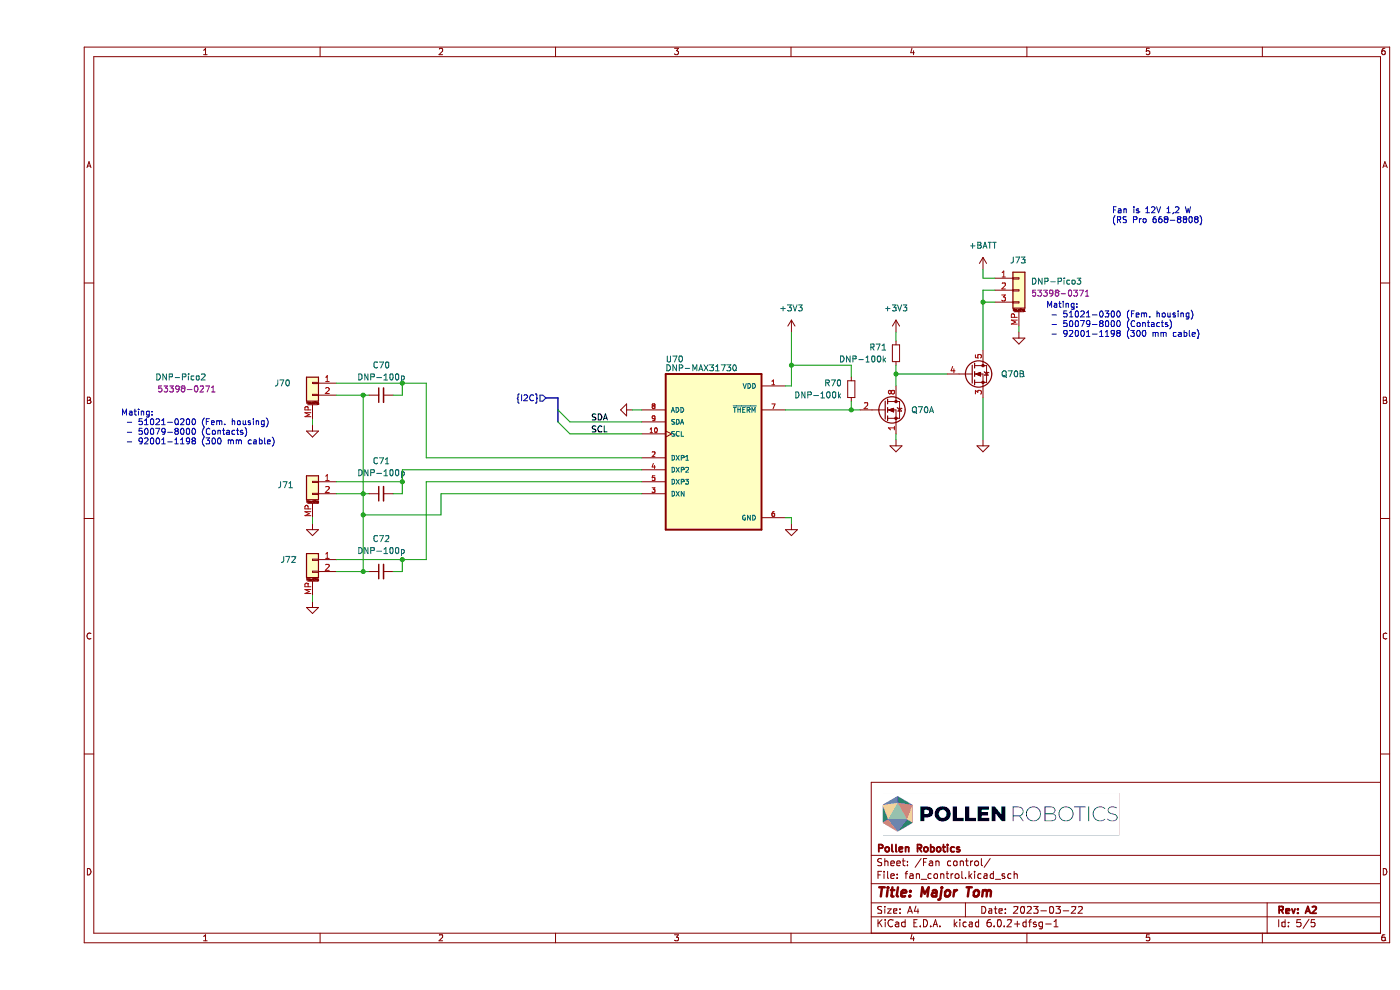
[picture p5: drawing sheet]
(kicad_sch (version 20211123) (generator eeschema)

 (paper "A4")

 (title_block
  (title "Major Tom")
  (date "2023-03-22")
  (rev "A2")
  (company "Pollen Robotics"))

 (lib_symbols
  (symbol "Connector_Generic_MountingPin:Conn_01x02_MountingPin" (pin_names (offset 1.016) hide) (in_bom yes) (on_board yes)
   (property "Reference" "J" (id 0) (at 0 2.54 0) (effects (font (size 1.27 1.27))))
   (property "Value" "Conn_01x02_MountingPin" (id 1) (at 1.27 -5.08 0) (effects (font (size 1.27 1.27)) (justify left)))
   (property "Footprint" "" (id 2) (at 0 0 0) (effects (font (size 1.27 1.27)) hide))
   (property "Datasheet" "~" (id 3) (at 0 0 0) (effects (font (size 1.27 1.27)) hide))
   (symbol "Conn_01x02_MountingPin_1_1"
    (rectangle (start -1.27 -2.413) (end 0 -2.667) (stroke (width 0.1524) (type default) (color 0 0 0 0)) (fill (type none)))
    (rectangle (start -1.27 0.127) (end 0 -0.127) (stroke (width 0.1524) (type default) (color 0 0 0 0)) (fill (type none)))
    (rectangle (start -1.27 1.27) (end 1.27 -3.81) (stroke (width 0.254) (type default) (color 0 0 0 0)) (fill (type background)))
    (polyline (pts (xy -1.016 -4.572) (xy 1.016 -4.572)) (stroke (width 0.1524) (type default) (color 0 0 0 0)) (fill (type none)))
    (text "Mounting" (at 0 -4.191 0) (effects (font (size 0.381 0.381))))
    (pin passive line (at -5.08 0 0) (length 3.81) (name "Pin_1" (effects (font (size 1.27 1.27)))) (number "1" (effects (font (size 1.27 1.27)))))
    (pin passive line (at -5.08 -2.54 0) (length 3.81) (name "Pin_2" (effects (font (size 1.27 1.27)))) (number "2" (effects (font (size 1.27 1.27)))))
    (pin passive line (at 0 -7.62 90) (length 3.048) (name "MountPin" (effects (font (size 1.27 1.27)))) (number "MP" (effects (font (size 1.27 1.27)))))))
  (symbol "Connector_Generic_MountingPin:Conn_01x03_MountingPin" (pin_names (offset 1.016) hide) (in_bom yes) (on_board yes)
   (property "Reference" "J" (id 0) (at 0 5.08 0) (effects (font (size 1.27 1.27))))
   (property "Value" "Conn_01x03_MountingPin" (id 1) (at 1.27 -5.08 0) (effects (font (size 1.27 1.27)) (justify left)))
   (property "Footprint" "" (id 2) (at 0 0 0) (effects (font (size 1.27 1.27)) hide))
   (property "Datasheet" "~" (id 3) (at 0 0 0) (effects (font (size 1.27 1.27)) hide))
   (symbol "Conn_01x03_MountingPin_1_1"
    (rectangle (start -1.27 -2.413) (end 0 -2.667) (stroke (width 0.1524) (type default) (color 0 0 0 0)) (fill (type none)))
    (rectangle (start -1.27 0.127) (end 0 -0.127) (stroke (width 0.1524) (type default) (color 0 0 0 0)) (fill (type none)))
    (rectangle (start -1.27 2.667) (end 0 2.413) (stroke (width 0.1524) (type default) (color 0 0 0 0)) (fill (type none)))
    (rectangle (start -1.27 3.81) (end 1.27 -3.81) (stroke (width 0.254) (type default) (color 0 0 0 0)) (fill (type background)))
    (polyline (pts (xy -1.016 -4.572) (xy 1.016 -4.572)) (stroke (width 0.1524) (type default) (color 0 0 0 0)) (fill (type none)))
    (text "Mounting" (at 0 -4.191 0) (effects (font (size 0.381 0.381))))
    (pin passive line (at -5.08 2.54 0) (length 3.81) (name "Pin_1" (effects (font (size 1.27 1.27)))) (number "1" (effects (font (size 1.27 1.27)))))
    (pin passive line (at -5.08 0 0) (length 3.81) (name "Pin_2" (effects (font (size 1.27 1.27)))) (number "2" (effects (font (size 1.27 1.27)))))
    (pin passive line (at -5.08 -2.54 0) (length 3.81) (name "Pin_3" (effects (font (size 1.27 1.27)))) (number "3" (effects (font (size 1.27 1.27)))))
    (pin passive line (at 0 -7.62 90) (length 3.048) (name "MountPin" (effects (font (size 1.27 1.27)))) (number "MP" (effects (font (size 1.27 1.27)))))))
  (symbol "Device:C_Small" (pin_numbers hide) (pin_names (offset 0.254) hide) (in_bom yes) (on_board yes)
   (property "Reference" "C" (id 0) (at 0.254 1.778 0) (effects (font (size 1.27 1.27)) (justify left)))
   (property "Value" "C_Small" (id 1) (at 0.254 -2.032 0) (effects (font (size 1.27 1.27)) (justify left)))
   (property "Footprint" "" (id 2) (at 0 0 0) (effects (font (size 1.27 1.27)) hide))
   (property "Datasheet" "~" (id 3) (at 0 0 0) (effects (font (size 1.27 1.27)) hide))
   (symbol "C_Small_0_1"
    (polyline (pts (xy -1.524 -0.508) (xy 1.524 -0.508)) (stroke (width 0.3302) (type default) (color 0 0 0 0)) (fill (type none)))
    (polyline (pts (xy -1.524 0.508) (xy 1.524 0.508)) (stroke (width 0.3048) (type default) (color 0 0 0 0)) (fill (type none))))
   (symbol "C_Small_1_1"
    (pin passive line (at 0 2.54 270) (length 2.032) (name "~" (effects (font (size 1.27 1.27)))) (number "1" (effects (font (size 1.27 1.27)))))
    (pin passive line (at 0 -2.54 90) (length 2.032) (name "~" (effects (font (size 1.27 1.27)))) (number "2" (effects (font (size 1.27 1.27)))))))
  (symbol "Device:R_Small" (pin_numbers hide) (pin_names (offset 0.254) hide) (in_bom yes) (on_board yes)
   (property "Reference" "R" (id 0) (at 0.762 0.508 0) (effects (font (size 1.27 1.27)) (justify left)))
   (property "Value" "R_Small" (id 1) (at 0.762 -1.016 0) (effects (font (size 1.27 1.27)) (justify left)))
   (property "Footprint" "" (id 2) (at 0 0 0) (effects (font (size 1.27 1.27)) hide))
   (property "Datasheet" "~" (id 3) (at 0 0 0) (effects (font (size 1.27 1.27)) hide))
   (symbol "R_Small_0_1"
    (rectangle (start -0.762 1.778) (end 0.762 -1.778) (stroke (width 0.2032) (type default) (color 0 0 0 0)) (fill (type none))))
   (symbol "R_Small_1_1"
    (pin passive line (at 0 2.54 270) (length 0.762) (name "~" (effects (font (size 1.27 1.27)))) (number "1" (effects (font (size 1.27 1.27)))))
    (pin passive line (at 0 -2.54 90) (length 0.762) (name "~" (effects (font (size 1.27 1.27)))) (number "2" (effects (font (size 1.27 1.27)))))))
  (symbol "Library_Pollen:AUIRF7341Q" (pin_names hide) (in_bom yes) (on_board yes)
   (property "Reference" "Q" (id 0) (at 5.08 1.905 0) (effects (font (size 1.27 1.27)) (justify left)))
   (property "Value" "AUIRF7341Q" (id 1) (at 5.08 0 0) (effects (font (size 1.27 1.27)) (justify left)))
   (property "Footprint" "Package_SO:SOIC-8_3.9x4.9mm_P1.27mm" (id 2) (at 5.08 -1.905 0) (effects (font (size 1.27 1.27) italic) (justify left) hide))
   (property "Datasheet" "https://4donline.ihs.com/images/VipMasterIC/IC/INFN/INFN-S-A0002297167/INFN-S-A0002297167-1.pdf?hkey=6D3A4C79FDBF58556ACFDE234799DDF0" (id 3) (at 0 0 0) (effects (font (size 1.27 1.27)) (justify left) hide))
   (symbol "AUIRF7341Q_0_1"
    (polyline (pts (xy 0.254 0) (xy -2.54 0)) (stroke (width 0) (type default) (color 0 0 0 0)) (fill (type none)))
    (polyline (pts (xy 0.254 1.905) (xy 0.254 -1.905)) (stroke (width 0.254) (type default) (color 0 0 0 0)) (fill (type none)))
    (polyline (pts (xy 0.762 -1.27) (xy 0.762 -2.286)) (stroke (width 0.254) (type default) (color 0 0 0 0)) (fill (type none)))
    (polyline (pts (xy 0.762 0.508) (xy 0.762 -0.508)) (stroke (width 0.254) (type default) (color 0 0 0 0)) (fill (type none)))
    (polyline (pts (xy 0.762 2.286) (xy 0.762 1.27)) (stroke (width 0.254) (type default) (color 0 0 0 0)) (fill (type none)))
    (polyline (pts (xy 2.54 2.54) (xy 2.54 1.778)) (stroke (width 0) (type default) (color 0 0 0 0)) (fill (type none)))
    (polyline (pts (xy 2.54 -2.54) (xy 2.54 0) (xy 0.762 0)) (stroke (width 0) (type default) (color 0 0 0 0)) (fill (type none)))
    (polyline (pts (xy 0.762 -1.778) (xy 3.302 -1.778) (xy 3.302 1.778) (xy 0.762 1.778)) (stroke (width 0) (type default) (color 0 0 0 0)) (fill (type none)))
    (polyline (pts (xy 1.016 0) (xy 2.032 0.381) (xy 2.032 -0.381) (xy 1.016 0)) (stroke (width 0) (type default) (color 0 0 0 0)) (fill (type outline)))
    (polyline (pts (xy 2.794 0.508) (xy 2.921 0.381) (xy 3.683 0.381) (xy 3.81 0.254)) (stroke (width 0) (type default) (color 0 0 0 0)) (fill (type none)))
    (polyline (pts (xy 3.302 0.381) (xy 2.921 -0.254) (xy 3.683 -0.254) (xy 3.302 0.381)) (stroke (width 0) (type default) (color 0 0 0 0)) (fill (type none)))
    (circle (center 1.651 0) (radius 2.794) (stroke (width 0.254) (type default) (color 0 0 0 0)) (fill (type none)))
    (circle (center 2.54 -1.778) (radius 0.254) (stroke (width 0) (type default) (color 0 0 0 0)) (fill (type outline)))
    (circle (center 2.54 1.778) (radius 0.254) (stroke (width 0) (type default) (color 0 0 0 0)) (fill (type outline))))
   (symbol "AUIRF7341Q_1_1"
    (pin passive line (at 2.54 -5.08 90) (length 2.54) (name "S1" (effects (font (size 1.27 1.27)))) (number "1" (effects (font (size 1.27 1.27)))))
    (pin passive line (at -5.08 0 0) (length 2.54) (name "G1" (effects (font (size 1.27 1.27)))) (number "2" (effects (font (size 1.27 1.27)))))
    (pin passive line (at 2.54 5.08 270) (length 2.54) hide (name "D1" (effects (font (size 1.27 1.27)))) (number "7" (effects (font (size 1.27 1.27)))))
    (pin passive line (at 2.54 5.08 270) (length 2.54) (name "D1" (effects (font (size 1.27 1.27)))) (number "8" (effects (font (size 1.27 1.27))))))
   (symbol "AUIRF7341Q_2_1"
    (pin passive line (at 2.54 -5.08 90) (length 2.54) (name "S2" (effects (font (size 1.27 1.27)))) (number "3" (effects (font (size 1.27 1.27)))))
    (pin passive line (at -5.08 0 0) (length 2.54) (name "G2" (effects (font (size 1.27 1.27)))) (number "4" (effects (font (size 1.27 1.27)))))
    (pin passive line (at 2.54 5.08 270) (length 2.54) (name "D2" (effects (font (size 1.27 1.27)))) (number "5" (effects (font (size 1.27 1.27)))))
    (pin passive line (at 2.54 5.08 270) (length 2.54) hide (name "D2" (effects (font (size 1.27 1.27)))) (number "6" (effects (font (size 1.27 1.27)))))))
  (symbol "Library_Pollen:MAX31730AUB+T" (pin_names (offset 1.016)) (in_bom yes) (on_board yes)
   (property "Reference" "U" (id 0) (at 5.08 10.16 0) (effects (font (size 1.27 1.27)) (justify left bottom)))
   (property "Value" "MAX31730AUB+T" (id 1) (at 5.08 7.62 0) (effects (font (size 1.27 1.27)) (justify left bottom)))
   (property "Footprint" "SOP50P490X110-10N" (id 2) (at 15.24 -7.62 0) (effects (font (size 1.27 1.27)) (justify left bottom) hide))
   (property "Datasheet" "" (id 3) (at 15.24 -7.62 0) (effects (font (size 1.27 1.27)) (justify left bottom) hide))
   (property "DESCRIPTION" "IC REMOTE TEMP SENSOR USSOP" (id 4) (at 15.24 -7.62 0) (effects (font (size 1.27 1.27)) (justify left bottom) hide))
   (property "MF" "Maxim Integrated" (id 5) (at 15.24 -7.62 0) (effects (font (size 1.27 1.27)) (justify left bottom) hide))
   (property "AVAILABILITY" "Unavailable" (id 6) (at 15.24 -7.62 0) (effects (font (size 1.27 1.27)) (justify left bottom) hide))
   (property "PACKAGE" "uMAX-10 Maxim" (id 7) (at 15.24 -7.62 0) (effects (font (size 1.27 1.27)) (justify left bottom) hide))
   (property "MP" "MAX31730AUB+T" (id 8) (at 15.24 -7.62 0) (effects (font (size 1.27 1.27)) (justify left bottom) hide))
   (property "PRICE" "None" (id 9) (at 15.24 -7.62 0) (effects (font (size 1.27 1.27)) (justify left bottom) hide))
   (property "ki_locked" "" (id 10) (at 0 0 0) (effects (font (size 1.27 1.27))))
   (symbol "MAX31730AUB+T_0_0"
    (rectangle (start 5.08 -25.4) (end 25.4 7.62) (stroke (width 0.4064) (type default) (color 0 0 0 0)) (fill (type background)))
    (pin power_in line (at 30.48 5.08 180) (length 5.08) (name "VDD" (effects (font (size 1.016 1.016)))) (number "1" (effects (font (size 1.016 1.016)))))
    (pin input clock (at 0 -5.08 0) (length 5.08) (name "SCL" (effects (font (size 1.016 1.016)))) (number "10" (effects (font (size 1.016 1.016)))))
    (pin input line (at 0 -10.16 0) (length 5.08) (name "DXP1" (effects (font (size 1.016 1.016)))) (number "2" (effects (font (size 1.016 1.016)))))
    (pin input line (at 0 -17.78 0) (length 5.08) (name "DXN" (effects (font (size 1.016 1.016)))) (number "3" (effects (font (size 1.016 1.016)))))
    (pin input line (at 0 -12.7 0) (length 5.08) (name "DXP2" (effects (font (size 1.016 1.016)))) (number "4" (effects (font (size 1.016 1.016)))))
    (pin input line (at 0 -15.24 0) (length 5.08) (name "DXP3" (effects (font (size 1.016 1.016)))) (number "5" (effects (font (size 1.016 1.016)))))
    (pin power_in line (at 30.48 -22.86 180) (length 5.08) (name "GND" (effects (font (size 1.016 1.016)))) (number "6" (effects (font (size 1.016 1.016)))))
    (pin output line (at 30.48 0 180) (length 5.08) (name "~{THERM}" (effects (font (size 1.016 1.016)))) (number "7" (effects (font (size 1.016 1.016)))))
    (pin input line (at 0 0 0) (length 5.08) (name "ADD" (effects (font (size 1.016 1.016)))) (number "8" (effects (font (size 1.016 1.016)))))
    (pin bidirectional line (at 0 -2.54 0) (length 5.08) (name "SDA" (effects (font (size 1.016 1.016)))) (number "9" (effects (font (size 1.016 1.016)))))))
  (symbol "power:+3V3" (power) (pin_names (offset 0)) (in_bom yes) (on_board yes)
   (property "Reference" "#PWR" (id 0) (at 0 -3.81 0) (effects (font (size 1.27 1.27)) hide))
   (property "Value" "+3V3" (id 1) (at 0 3.556 0) (effects (font (size 1.27 1.27))))
   (property "Footprint" "" (id 2) (at 0 0 0) (effects (font (size 1.27 1.27)) hide))
   (property "Datasheet" "" (id 3) (at 0 0 0) (effects (font (size 1.27 1.27)) hide))
   (symbol "+3V3_0_1"
    (polyline (pts (xy -0.762 1.27) (xy 0 2.54)) (stroke (width 0) (type default) (color 0 0 0 0)) (fill (type none)))
    (polyline (pts (xy 0 0) (xy 0 2.54)) (stroke (width 0) (type default) (color 0 0 0 0)) (fill (type none)))
    (polyline (pts (xy 0 2.54) (xy 0.762 1.27)) (stroke (width 0) (type default) (color 0 0 0 0)) (fill (type none))))
   (symbol "+3V3_1_1"
    (pin power_in line (at 0 0 90) (length 0) hide (name "+3V3" (effects (font (size 1.27 1.27)))) (number "1" (effects (font (size 1.27 1.27)))))))
  (symbol "power:+BATT" (power) (pin_names (offset 0)) (in_bom yes) (on_board yes)
   (property "Reference" "#PWR" (id 0) (at 0 -3.81 0) (effects (font (size 1.27 1.27)) hide))
   (property "Value" "+BATT" (id 1) (at 0 3.556 0) (effects (font (size 1.27 1.27))))
   (property "Footprint" "" (id 2) (at 0 0 0) (effects (font (size 1.27 1.27)) hide))
   (property "Datasheet" "" (id 3) (at 0 0 0) (effects (font (size 1.27 1.27)) hide))
   (symbol "+BATT_0_1"
    (polyline (pts (xy -0.762 1.27) (xy 0 2.54)) (stroke (width 0) (type default) (color 0 0 0 0)) (fill (type none)))
    (polyline (pts (xy 0 0) (xy 0 2.54)) (stroke (width 0) (type default) (color 0 0 0 0)) (fill (type none)))
    (polyline (pts (xy 0 2.54) (xy 0.762 1.27)) (stroke (width 0) (type default) (color 0 0 0 0)) (fill (type none))))
   (symbol "+BATT_1_1"
    (pin power_in line (at 0 0 90) (length 0) hide (name "+BATT" (effects (font (size 1.27 1.27)))) (number "1" (effects (font (size 1.27 1.27)))))))
  (symbol "power:GND" (power) (pin_names (offset 0)) (in_bom yes) (on_board yes)
   (property "Reference" "#PWR" (id 0) (at 0 -6.35 0) (effects (font (size 1.27 1.27)) hide))
   (property "Value" "GND" (id 1) (at 0 -3.81 0) (effects (font (size 1.27 1.27))))
   (property "Footprint" "" (id 2) (at 0 0 0) (effects (font (size 1.27 1.27)) hide))
   (property "Datasheet" "" (id 3) (at 0 0 0) (effects (font (size 1.27 1.27)) hide))
   (symbol "GND_0_1"
    (polyline (pts (xy 0 0) (xy 0 -1.27) (xy 1.27 -1.27) (xy 0 -2.54) (xy -1.27 -1.27) (xy 0 -1.27)) (stroke (width 0) (type default) (color 0 0 0 0)) (fill (type none))))
   (symbol "GND_1_1"
    (pin power_in line (at 0 0 270) (length 0) hide (name "GND" (effects (font (size 1.27 1.27)))) (number "1" (effects (font (size 1.27 1.27))))))))

 (junction (at 200.66 64.135) (diameter 0) (color 0 0 0 0))
 (junction (at 69.215 104.775) (diameter 0) (color 0 0 0 0))
 (junction (at 69.215 121.285) (diameter 0) (color 0 0 0 0))
 (junction (at 77.47 118.745) (diameter 0) (color 0 0 0 0))
 (junction (at 77.47 102.235) (diameter 0) (color 0 0 0 0))
 (junction (at 160.02 77.47) (diameter 0) (color 0 0 0 0))
 (junction (at 69.215 109.22) (diameter 0) (color 0 0 0 0))
 (junction (at 77.47 81.28) (diameter 0) (color 0 0 0 0))
 (junction (at 69.215 83.82) (diameter 0) (color 0 0 0 0))
 (junction (at 172.72 86.995) (diameter 0) (color 0 0 0 0))
 (junction (at 182.245 79.375) (diameter 0) (color 0 0 0 0))

 (bus_entry (at 110.49 86.995) (size 2.54 2.54) (stroke (width 0) (type default) (color 0 0 0 0)))
 (bus_entry (at 110.49 89.535) (size 2.54 2.54) (stroke (width 0) (type default) (color 0 0 0 0)))

 (bus (pts (xy 107.95 84.455) (xy 110.49 84.455)) (stroke (width 0) (type default) (color 0 0 0 0)))

 (wire (pts (xy 82.55 102.235) (xy 128.27 102.235)) (stroke (width 0) (type default) (color 0 0 0 0)))
 (wire (pts (xy 172.72 86.995) (xy 174.625 86.995)) (stroke (width 0) (type default) (color 0 0 0 0)))
 (wire (pts (xy 77.47 83.82) (xy 77.47 81.28)) (stroke (width 0) (type default) (color 0 0 0 0)))
 (wire (pts (xy 77.47 121.285) (xy 77.47 118.745)) (stroke (width 0) (type default) (color 0 0 0 0)))
 (wire (pts (xy 77.47 118.745) (xy 82.55 118.745)) (stroke (width 0) (type default) (color 0 0 0 0)))
 (wire (pts (xy 82.55 118.745) (xy 82.55 102.235)) (stroke (width 0) (type default) (color 0 0 0 0)))
 (wire (pts (xy 158.75 81.915) (xy 160.02 81.915)) (stroke (width 0) (type default) (color 0 0 0 0)))
 (wire (pts (xy 182.245 79.375) (xy 193.04 79.375)) (stroke (width 0) (type default) (color 0 0 0 0)))
 (wire (pts (xy 200.66 84.455) (xy 200.66 93.345)) (stroke (width 0) (type default) (color 0 0 0 0)))
 (wire (pts (xy 82.55 97.155) (xy 128.27 97.155)) (stroke (width 0) (type default) (color 0 0 0 0)))
 (wire (pts (xy 69.215 104.775) (xy 69.215 109.22)) (stroke (width 0) (type default) (color 0 0 0 0)))
 (wire (pts (xy 85.725 104.775) (xy 128.27 104.775)) (stroke (width 0) (type default) (color 0 0 0 0)))
 (bus (pts (xy 110.49 86.995) (xy 110.49 89.535)) (stroke (width 0) (type default) (color 0 0 0 0)))

 (wire (pts (xy 182.245 70.485) (xy 182.245 72.39)) (stroke (width 0) (type default) (color 0 0 0 0)))
 (wire (pts (xy 75.565 121.285) (xy 77.47 121.285)) (stroke (width 0) (type default) (color 0 0 0 0)))
 (wire (pts (xy 77.47 102.235) (xy 77.47 99.695)) (stroke (width 0) (type default) (color 0 0 0 0)))
 (wire (pts (xy 69.215 109.22) (xy 85.725 109.22)) (stroke (width 0) (type default) (color 0 0 0 0)))
 (wire (pts (xy 69.215 109.22) (xy 69.215 121.285)) (stroke (width 0) (type default) (color 0 0 0 0)))
 (wire (pts (xy 113.03 89.535) (xy 128.27 89.535)) (stroke (width 0) (type default) (color 0 0 0 0)))
 (wire (pts (xy 200.66 59.055) (xy 200.66 57.15)) (stroke (width 0) (type default) (color 0 0 0 0)))
 (wire (pts (xy 200.66 64.135) (xy 203.2 64.135)) (stroke (width 0) (type default) (color 0 0 0 0)))
 (wire (pts (xy 160.02 109.855) (xy 160.02 111.125)) (stroke (width 0) (type default) (color 0 0 0 0)))
 (wire (pts (xy 182.245 79.375) (xy 182.245 81.915)) (stroke (width 0) (type default) (color 0 0 0 0)))
 (wire (pts (xy 82.55 97.155) (xy 82.55 81.28)) (stroke (width 0) (type default) (color 0 0 0 0)))
 (wire (pts (xy 58.42 126.365) (xy 58.42 127.635)) (stroke (width 0) (type default) (color 0 0 0 0)))
 (wire (pts (xy 69.215 83.82) (xy 69.215 104.775)) (stroke (width 0) (type default) (color 0 0 0 0)))
 (wire (pts (xy 200.66 61.595) (xy 200.66 64.135)) (stroke (width 0) (type default) (color 0 0 0 0)))
 (wire (pts (xy 172.72 77.47) (xy 172.72 80.01)) (stroke (width 0) (type default) (color 0 0 0 0)))
 (wire (pts (xy 203.2 59.055) (xy 200.66 59.055)) (stroke (width 0) (type default) (color 0 0 0 0)))
 (wire (pts (xy 69.215 83.82) (xy 70.485 83.82)) (stroke (width 0) (type default) (color 0 0 0 0)))
 (wire (pts (xy 172.72 85.09) (xy 172.72 86.995)) (stroke (width 0) (type default) (color 0 0 0 0)))
 (wire (pts (xy 82.55 81.28) (xy 77.47 81.28)) (stroke (width 0) (type default) (color 0 0 0 0)))
 (wire (pts (xy 158.75 86.995) (xy 172.72 86.995)) (stroke (width 0) (type default) (color 0 0 0 0)))
 (wire (pts (xy 63.5 118.745) (xy 77.47 118.745)) (stroke (width 0) (type default) (color 0 0 0 0)))
 (wire (pts (xy 63.5 83.82) (xy 69.215 83.82)) (stroke (width 0) (type default) (color 0 0 0 0)))
 (wire (pts (xy 63.5 81.28) (xy 77.47 81.28)) (stroke (width 0) (type default) (color 0 0 0 0)))
 (wire (pts (xy 160.02 70.485) (xy 160.02 77.47)) (stroke (width 0) (type default) (color 0 0 0 0)))
 (wire (pts (xy 77.47 104.775) (xy 77.47 102.235)) (stroke (width 0) (type default) (color 0 0 0 0)))
 (wire (pts (xy 75.565 104.775) (xy 77.47 104.775)) (stroke (width 0) (type default) (color 0 0 0 0)))
 (wire (pts (xy 85.725 104.775) (xy 85.725 109.22)) (stroke (width 0) (type default) (color 0 0 0 0)))
 (wire (pts (xy 69.215 121.285) (xy 70.485 121.285)) (stroke (width 0) (type default) (color 0 0 0 0)))
 (wire (pts (xy 208.28 69.215) (xy 208.28 70.485)) (stroke (width 0) (type default) (color 0 0 0 0)))
 (wire (pts (xy 77.47 99.695) (xy 128.27 99.695)) (stroke (width 0) (type default) (color 0 0 0 0)))
 (wire (pts (xy 182.245 77.47) (xy 182.245 79.375)) (stroke (width 0) (type default) (color 0 0 0 0)))
 (wire (pts (xy 69.215 104.775) (xy 70.485 104.775)) (stroke (width 0) (type default) (color 0 0 0 0)))
 (wire (pts (xy 160.02 77.47) (xy 160.02 81.915)) (stroke (width 0) (type default) (color 0 0 0 0)))
 (wire (pts (xy 75.565 83.82) (xy 77.47 83.82)) (stroke (width 0) (type default) (color 0 0 0 0)))
 (wire (pts (xy 58.42 88.9) (xy 58.42 90.17)) (stroke (width 0) (type default) (color 0 0 0 0)))
 (wire (pts (xy 63.5 121.285) (xy 69.215 121.285)) (stroke (width 0) (type default) (color 0 0 0 0)))
 (bus (pts (xy 110.49 84.455) (xy 110.49 86.995)) (stroke (width 0) (type default) (color 0 0 0 0)))

 (wire (pts (xy 63.5 102.235) (xy 77.47 102.235)) (stroke (width 0) (type default) (color 0 0 0 0)))
 (wire (pts (xy 158.75 109.855) (xy 160.02 109.855)) (stroke (width 0) (type default) (color 0 0 0 0)))
 (wire (pts (xy 182.245 92.075) (xy 182.245 93.345)) (stroke (width 0) (type default) (color 0 0 0 0)))
 (wire (pts (xy 58.42 109.855) (xy 58.42 111.125)) (stroke (width 0) (type default) (color 0 0 0 0)))
 (wire (pts (xy 63.5 104.775) (xy 69.215 104.775)) (stroke (width 0) (type default) (color 0 0 0 0)))
 (wire (pts (xy 172.72 77.47) (xy 160.02 77.47)) (stroke (width 0) (type default) (color 0 0 0 0)))
 (wire (pts (xy 126.365 86.995) (xy 128.27 86.995)) (stroke (width 0) (type default) (color 0 0 0 0)))
 (wire (pts (xy 203.2 61.595) (xy 200.66 61.595)) (stroke (width 0) (type default) (color 0 0 0 0)))
 (wire (pts (xy 113.03 92.075) (xy 128.27 92.075)) (stroke (width 0) (type default) (color 0 0 0 0)))
 (wire (pts (xy 200.66 64.135) (xy 200.66 74.295)) (stroke (width 0) (type default) (color 0 0 0 0)))

 (image (at 204.47 172.72) (scale 0.295112)
  (data))

 (text "Mating:\n - 51021-0300 (Fem. housing)\n - 50079-8000 (Contacts)\n - 92001-1198 (300 mm cable)" (at 213.995 71.755 0) (effects (font (size 1.27 1.27)) (justify left bottom)))
 (text "Mating:\n - 51021-0200 (Fem. housing)\n - 50079-8000 (Contacts)\n - 92001-1198 (300 mm cable)" (at 17.78 94.615 0) (effects (font (size 1.27 1.27)) (justify left bottom)))
 (text "Fan is 12V 1,2 W\n(RS Pro 668-8808)" (at 227.965 47.625 0) (effects (font (size 1.27 1.27)) (justify left bottom)))

 (label "SDA" (at 117.475 89.535 0) (effects (font (size 1.27 1.27)) (justify left bottom)))
 (label "SCL" (at 117.475 92.075 0) (effects (font (size 1.27 1.27)) (justify left bottom)))

 (hierarchical_label "{I2C}" (shape input) (at 107.95 84.455 180) (effects (font (size 1.27 1.27)) (justify right)))

 (symbol (lib_id "power:+3V3") (at 160.02 70.485 0) (unit 1) (in_bom yes) (on_board yes) (fields_autoplaced)
  (property "Reference" "#PWR0179" (id 0) (at 160.02 74.295 0) (effects (font (size 1.27 1.27)) hide))
  (property "Value" "+3V3" (id 1) (at 160.02 65.405 0))
  (property "Footprint" "" (id 2) (at 160.02 70.485 0) (effects (font (size 1.27 1.27)) hide))
  (property "Datasheet" "" (id 3) (at 160.02 70.485 0) (effects (font (size 1.27 1.27)) hide)) (pin "1"))

 (symbol (lib_id "Library_Pollen:AUIRF7341Q") (at 179.705 86.995 0) (unit 1) (in_bom yes) (on_board yes) (fields_autoplaced)
  (property "Reference" "Q70" (id 0) (at 185.42 86.9949 0) (effects (font (size 1.27 1.27)) (justify left)))
  (property "Value" "DNP-AUIRF7341Q" (id 1) (at 185.42 88.2649 0) (effects (font (size 1.27 1.27)) (justify left) hide))
  (property "Footprint" "Package_SO:SOIC-8_3.9x4.9mm_P1.27mm" (id 2) (at 184.785 88.9 0) (effects (font (size 1.27 1.27) italic) (justify left) hide))
  (property "Datasheet" "" (id 3) (at 179.705 86.995 0) (effects (font (size 1.27 1.27)) (justify left) hide))
  (property "Length" "6.2" (id 4) (at 179.705 86.995 0) (effects (font (size 1.27 1.27)) hide))
  (property "Width" "5.0" (id 5) (at 179.705 86.995 0) (effects (font (size 1.27 1.27)) hide))
  (property "Description" "DNP-MOSFET Double" (id 6) (at 179.705 86.995 0) (effects (font (size 1.27 1.27)) hide))
  (property "Man." "Infineon" (id 7) (at 179.705 86.995 0) (effects (font (size 1.27 1.27)) hide))
  (property "Man. Ref." "AUIRF7341Q" (id 8) (at 179.705 86.995 0) (effects (font (size 1.27 1.27)) hide)) (pin "1") (pin "2") (pin "7") (pin "8"))

 (symbol (lib_id "Library_Pollen:AUIRF7341Q") (at 198.12 79.375 0) (unit 2) (in_bom yes) (on_board yes) (fields_autoplaced)
  (property "Reference" "Q70" (id 0) (at 204.47 79.3749 0) (effects (font (size 1.27 1.27)) (justify left)))
  (property "Value" "DNP-AUIRF7341Q" (id 1) (at 203.835 80.6449 0) (effects (font (size 1.27 1.27)) (justify left) hide))
  (property "Footprint" "Package_SO:SOIC-8_3.9x4.9mm_P1.27mm" (id 2) (at 203.2 81.28 0) (effects (font (size 1.27 1.27) italic) (justify left) hide))
  (property "Datasheet" "" (id 3) (at 198.12 79.375 0) (effects (font (size 1.27 1.27)) (justify left) hide))
  (property "Length" "6.2" (id 4) (at 198.12 79.375 0) (effects (font (size 1.27 1.27)) hide))
  (property "Width" "5.0" (id 5) (at 198.12 79.375 0) (effects (font (size 1.27 1.27)) hide))
  (property "Description" "MOSFET Double" (id 6) (at 198.12 79.375 0) (effects (font (size 1.27 1.27)) hide))
  (property "Man." "Infineon" (id 7) (at 198.12 79.375 0) (effects (font (size 1.27 1.27)) hide))
  (property "Man. Ref." "AUIRF7341Q" (id 8) (at 198.12 79.375 0) (effects (font (size 1.27 1.27)) hide)) (pin "3") (pin "4") (pin "5") (pin "6"))

 (symbol (lib_id "Connector_Generic_MountingPin:Conn_01x02_MountingPin") (at 58.42 102.235 0) (mirror y) (unit 1) (in_bom yes) (on_board yes)
  (property "Reference" "J71" (id 0) (at 52.705 102.87 0))
  (property "Value" "DNP-Pico2" (id 1) (at 58.42 97.79 0) (effects (font (size 1.27 1.27)) hide))
  (property "Footprint" "Connector_Molex:Molex_PicoBlade_53398-0271_1x02-1MP_P1.25mm_Vertical" (id 2) (at 58.42 102.235 0) (effects (font (size 1.27 1.27)) hide))
  (property "Datasheet" "~" (id 3) (at 58.42 102.235 0) (effects (font (size 1.27 1.27)) hide))
  (property "Description" "Temperature Connector" (id 4) (at 58.42 102.235 0) (effects (font (size 1.27 1.27)) hide))
  (property "Man." "Molex" (id 5) (at 58.42 102.235 0) (effects (font (size 1.27 1.27)) hide))
  (property "Man. Ref." "53398-0271" (id 6) (at 58.42 102.235 0) (effects (font (size 1.27 1.27)) hide)) (pin "1") (pin "2") (pin "MP"))

 (symbol (lib_id "Connector_Generic_MountingPin:Conn_01x02_MountingPin") (at 58.42 118.745 0) (mirror y) (unit 1) (in_bom yes) (on_board yes)
  (property "Reference" "J72" (id 0) (at 53.34 118.745 0))
  (property "Value" "DNP-Pico2" (id 1) (at 58.42 114.3 0) (effects (font (size 1.27 1.27)) hide))
  (property "Footprint" "Connector_Molex:Molex_PicoBlade_53398-0271_1x02-1MP_P1.25mm_Vertical" (id 2) (at 58.42 118.745 0) (effects (font (size 1.27 1.27)) hide))
  (property "Datasheet" "~" (id 3) (at 58.42 118.745 0) (effects (font (size 1.27 1.27)) hide))
  (property "Description" "Temperature Connector" (id 4) (at 58.42 118.745 0) (effects (font (size 1.27 1.27)) hide))
  (property "Man." "Molex" (id 5) (at 58.42 118.745 0) (effects (font (size 1.27 1.27)) hide))
  (property "Man. Ref." "53398-0271" (id 6) (at 58.42 118.745 0) (effects (font (size 1.27 1.27)) hide)) (pin "1") (pin "2") (pin "MP"))

 (symbol (lib_id "power:GND") (at 208.28 70.485 0) (unit 1) (in_bom yes) (on_board yes) (fields_autoplaced)
  (property "Reference" "#PWR0175" (id 0) (at 208.28 76.835 0) (effects (font (size 1.27 1.27)) hide))
  (property "Value" "GND" (id 1) (at 208.28 75.565 0) (effects (font (size 1.27 1.27)) hide))
  (property "Footprint" "" (id 2) (at 208.28 70.485 0) (effects (font (size 1.27 1.27)) hide))
  (property "Datasheet" "" (id 3) (at 208.28 70.485 0) (effects (font (size 1.27 1.27)) hide)) (pin "1"))

 (symbol (lib_id "power:GND") (at 160.02 111.125 0) (unit 1) (in_bom yes) (on_board yes) (fields_autoplaced)
  (property "Reference" "#PWR0174" (id 0) (at 160.02 117.475 0) (effects (font (size 1.27 1.27)) hide))
  (property "Value" "GND" (id 1) (at 160.02 116.205 0) (effects (font (size 1.27 1.27)) hide))
  (property "Footprint" "" (id 2) (at 160.02 111.125 0) (effects (font (size 1.27 1.27)) hide))
  (property "Datasheet" "" (id 3) (at 160.02 111.125 0) (effects (font (size 1.27 1.27)) hide)) (pin "1"))

 (symbol (lib_id "Device:C_Small") (at 73.025 83.82 90) (unit 1) (in_bom yes) (on_board yes) (fields_autoplaced)
  (property "Reference" "C70" (id 0) (at 73.0313 77.47 90))
  (property "Value" "DNP-100p" (id 1) (at 73.0313 80.01 90))
  (property "Footprint" "Capacitor_SMD:C_0603_1608Metric" (id 2) (at 73.025 83.82 0) (effects (font (size 1.27 1.27)) hide))
  (property "Datasheet" "~" (id 3) (at 73.025 83.82 0) (effects (font (size 1.27 1.27)) hide))
  (property "Length" "1.6" (id 4) (at 73.025 83.82 0) (effects (font (size 1.27 1.27)) hide))
  (property "Width" "0.9" (id 5) (at 73.025 83.82 0) (effects (font (size 1.27 1.27)) hide))
  (property "Description" "Capa 0603" (id 6) (at 73.025 83.82 0) (effects (font (size 1.27 1.27)) hide)) (pin "1") (pin "2"))

 (symbol (lib_id "power:+BATT") (at 200.66 57.15 0) (unit 1) (in_bom yes) (on_board yes) (fields_autoplaced)
  (property "Reference" "#PWR0176" (id 0) (at 200.66 60.96 0) (effects (font (size 1.27 1.27)) hide))
  (property "Value" "+BATT" (id 1) (at 200.66 52.07 0))
  (property "Footprint" "" (id 2) (at 200.66 57.15 0) (effects (font (size 1.27 1.27)) hide))
  (property "Datasheet" "" (id 3) (at 200.66 57.15 0) (effects (font (size 1.27 1.27)) hide)) (pin "1"))

 (symbol (lib_id "Library_Pollen:MAX31730AUB+T") (at 128.27 86.995 0) (unit 1) (in_bom yes) (on_board yes)
  (property "Reference" "U70" (id 0) (at 135.255 76.2 0))
  (property "Value" "DNP-MAX31730" (id 1) (at 140.97 78.105 0))
  (property "Footprint" "Lib_Pollen:SOP50P490X110-10N" (id 2) (at 143.51 94.615 0) (effects (font (size 1.27 1.27)) (justify left bottom) hide))
  (property "Datasheet" "" (id 3) (at 143.51 94.615 0) (effects (font (size 1.27 1.27)) (justify left bottom) hide))
  (property "Description" "DNP-Temperature + Fan Controller" (id 4) (at 143.51 94.615 0) (effects (font (size 1.27 1.27)) (justify left bottom) hide))
  (property "Man." "Maxim Integrated" (id 5) (at 143.51 94.615 0) (effects (font (size 1.27 1.27)) (justify left bottom) hide))
  (property "Length" "3.0" (id 6) (at 128.27 86.995 0) (effects (font (size 1.27 1.27)) hide))
  (property "Width" "3.0" (id 7) (at 128.27 86.995 0) (effects (font (size 1.27 1.27)) hide))
  (property "Man. Ref." "MAX31730AUB+" (id 8) (at 128.27 86.995 0) (effects (font (size 1.27 1.27)) hide)) (pin "1") (pin "10") (pin "2") (pin "3") (pin "4") (pin "5") (pin "6") (pin "7") (pin "8") (pin "9"))

 (symbol (lib_id "power:GND") (at 58.42 90.17 0) (mirror y) (unit 1) (in_bom yes) (on_board yes) (fields_autoplaced)
  (property "Reference" "#PWR0131" (id 0) (at 58.42 96.52 0) (effects (font (size 1.27 1.27)) hide))
  (property "Value" "GND" (id 1) (at 58.42 95.25 0) (effects (font (size 1.27 1.27)) hide))
  (property "Footprint" "" (id 2) (at 58.42 90.17 0) (effects (font (size 1.27 1.27)) hide))
  (property "Datasheet" "" (id 3) (at 58.42 90.17 0) (effects (font (size 1.27 1.27)) hide)) (pin "1"))

 (symbol (lib_id "power:GND") (at 200.66 93.345 0) (unit 1) (in_bom yes) (on_board yes) (fields_autoplaced)
  (property "Reference" "#PWR0177" (id 0) (at 200.66 99.695 0) (effects (font (size 1.27 1.27)) hide))
  (property "Value" "GND" (id 1) (at 200.66 98.425 0) (effects (font (size 1.27 1.27)) hide))
  (property "Footprint" "" (id 2) (at 200.66 93.345 0) (effects (font (size 1.27 1.27)) hide))
  (property "Datasheet" "" (id 3) (at 200.66 93.345 0) (effects (font (size 1.27 1.27)) hide)) (pin "1"))

 (symbol (lib_id "Device:C_Small") (at 73.025 121.285 90) (unit 1) (in_bom yes) (on_board yes) (fields_autoplaced)
  (property "Reference" "C72" (id 0) (at 73.0313 114.3 90))
  (property "Value" "DNP-100p" (id 1) (at 73.0313 116.84 90))
  (property "Footprint" "Capacitor_SMD:C_0603_1608Metric" (id 2) (at 73.025 121.285 0) (effects (font (size 1.27 1.27)) hide))
  (property "Datasheet" "~" (id 3) (at 73.025 121.285 0) (effects (font (size 1.27 1.27)) hide))
  (property "Length" "1.6" (id 4) (at 73.025 121.285 0) (effects (font (size 1.27 1.27)) hide))
  (property "Width" "0.9" (id 5) (at 73.025 121.285 0) (effects (font (size 1.27 1.27)) hide))
  (property "Description" "Capa 0603" (id 6) (at 73.025 121.285 0) (effects (font (size 1.27 1.27)) hide)) (pin "1") (pin "2"))

 (symbol (lib_id "power:GND") (at 58.42 127.635 0) (mirror y) (unit 1) (in_bom yes) (on_board yes) (fields_autoplaced)
  (property "Reference" "#PWR0130" (id 0) (at 58.42 133.985 0) (effects (font (size 1.27 1.27)) hide))
  (property "Value" "GND" (id 1) (at 58.42 132.715 0) (effects (font (size 1.27 1.27)) hide))
  (property "Footprint" "" (id 2) (at 58.42 127.635 0) (effects (font (size 1.27 1.27)) hide))
  (property "Datasheet" "" (id 3) (at 58.42 127.635 0) (effects (font (size 1.27 1.27)) hide)) (pin "1"))

 (symbol (lib_id "Device:R_Small") (at 172.72 82.55 0) (mirror x) (unit 1) (in_bom yes) (on_board yes)
  (property "Reference" "R70" (id 0) (at 170.815 81.2799 0) (effects (font (size 1.27 1.27)) (justify right)))
  (property "Value" "DNP-100k" (id 1) (at 170.815 83.8199 0) (effects (font (size 1.27 1.27)) (justify right)))
  (property "Footprint" "Resistor_SMD:R_0603_1608Metric" (id 2) (at 172.72 82.55 0) (effects (font (size 1.27 1.27)) hide))
  (property "Datasheet" "~" (id 3) (at 172.72 82.55 0) (effects (font (size 1.27 1.27)) hide))
  (property "Length" "1.6" (id 4) (at 172.72 82.55 0) (effects (font (size 1.27 1.27)) hide))
  (property "Width" "0.9" (id 5) (at 172.72 82.55 0) (effects (font (size 1.27 1.27)) hide))
  (property "Description" "DNP-Res. 0603" (id 6) (at 172.72 82.55 0) (effects (font (size 1.27 1.27)) hide)) (pin "1") (pin "2"))

 (symbol (lib_id "Device:C_Small") (at 73.025 104.775 90) (unit 1) (in_bom yes) (on_board yes) (fields_autoplaced)
  (property "Reference" "C71" (id 0) (at 73.0313 97.79 90))
  (property "Value" "DNP-100p" (id 1) (at 73.0313 100.33 90))
  (property "Footprint" "Capacitor_SMD:C_0603_1608Metric" (id 2) (at 73.025 104.775 0) (effects (font (size 1.27 1.27)) hide))
  (property "Datasheet" "~" (id 3) (at 73.025 104.775 0) (effects (font (size 1.27 1.27)) hide))
  (property "Length" "1.6" (id 4) (at 73.025 104.775 0) (effects (font (size 1.27 1.27)) hide))
  (property "Width" "0.9" (id 5) (at 73.025 104.775 0) (effects (font (size 1.27 1.27)) hide))
  (property "Description" "Capa 0603" (id 6) (at 73.025 104.775 0) (effects (font (size 1.27 1.27)) hide)) (pin "1") (pin "2"))

 (symbol (lib_id "Device:R_Small") (at 182.245 74.93 0) (mirror x) (unit 1) (in_bom yes) (on_board yes)
  (property "Reference" "R71" (id 0) (at 180.34 73.6599 0) (effects (font (size 1.27 1.27)) (justify right)))
  (property "Value" "DNP-100k" (id 1) (at 180.34 76.1999 0) (effects (font (size 1.27 1.27)) (justify right)))
  (property "Footprint" "Resistor_SMD:R_0603_1608Metric" (id 2) (at 182.245 74.93 0) (effects (font (size 1.27 1.27)) hide))
  (property "Datasheet" "~" (id 3) (at 182.245 74.93 0) (effects (font (size 1.27 1.27)) hide))
  (property "Length" "1.6" (id 4) (at 182.245 74.93 0) (effects (font (size 1.27 1.27)) hide))
  (property "Width" "0.9" (id 5) (at 182.245 74.93 0) (effects (font (size 1.27 1.27)) hide))
  (property "Description" "Res. 0603" (id 6) (at 182.245 74.93 0) (effects (font (size 1.27 1.27)) hide)) (pin "1") (pin "2"))

 (symbol (lib_id "power:GND") (at 126.365 86.995 270) (unit 1) (in_bom yes) (on_board yes) (fields_autoplaced)
  (property "Reference" "#PWR0182" (id 0) (at 120.015 86.995 0) (effects (font (size 1.27 1.27)) hide))
  (property "Value" "GND" (id 1) (at 121.285 86.995 0) (effects (font (size 1.27 1.27)) hide))
  (property "Footprint" "" (id 2) (at 126.365 86.995 0) (effects (font (size 1.27 1.27)) hide))
  (property "Datasheet" "" (id 3) (at 126.365 86.995 0) (effects (font (size 1.27 1.27)) hide)) (pin "1"))

 (symbol (lib_id "power:GND") (at 58.42 111.125 0) (mirror y) (unit 1) (in_bom yes) (on_board yes) (fields_autoplaced)
  (property "Reference" "#PWR0129" (id 0) (at 58.42 117.475 0) (effects (font (size 1.27 1.27)) hide))
  (property "Value" "GND" (id 1) (at 58.42 116.205 0) (effects (font (size 1.27 1.27)) hide))
  (property "Footprint" "" (id 2) (at 58.42 111.125 0) (effects (font (size 1.27 1.27)) hide))
  (property "Datasheet" "" (id 3) (at 58.42 111.125 0) (effects (font (size 1.27 1.27)) hide)) (pin "1"))

 (symbol (lib_id "power:+3V3") (at 182.245 70.485 0) (unit 1) (in_bom yes) (on_board yes) (fields_autoplaced)
  (property "Reference" "#PWR0173" (id 0) (at 182.245 74.295 0) (effects (font (size 1.27 1.27)) hide))
  (property "Value" "+3V3" (id 1) (at 182.245 65.405 0))
  (property "Footprint" "" (id 2) (at 182.245 70.485 0) (effects (font (size 1.27 1.27)) hide))
  (property "Datasheet" "" (id 3) (at 182.245 70.485 0) (effects (font (size 1.27 1.27)) hide)) (pin "1"))

 (symbol (lib_id "Connector_Generic_MountingPin:Conn_01x03_MountingPin") (at 208.28 61.595 0) (unit 1) (in_bom yes) (on_board yes)
  (property "Reference" "J73" (id 0) (at 206.375 55.245 0) (effects (font (size 1.27 1.27)) (justify left)))
  (property "Value" "DNP-Pico3" (id 1) (at 210.82 59.69 0) (effects (font (size 1.27 1.27)) (justify left)))
  (property "Footprint" "Connector_Molex:Molex_PicoBlade_53398-0371_1x03-1MP_P1.25mm_Vertical" (id 2) (at 208.28 61.595 0) (effects (font (size 1.27 1.27)) hide))
  (property "Datasheet" "~" (id 3) (at 208.28 61.595 0) (effects (font (size 1.27 1.27)) hide))
  (property "Description" "Fan Connector" (id 4) (at 208.28 61.595 0) (effects (font (size 1.27 1.27)) hide))
  (property "Man." "Molex" (id 5) (at 208.28 61.595 0) (effects (font (size 1.27 1.27)) hide))
  (property "Man. Ref." "53398-0371" (id 6) (at 217.17 62.23 0)) (pin "1") (pin "2") (pin "3") (pin "MP"))

 (symbol (lib_id "power:GND") (at 182.245 93.345 0) (unit 1) (in_bom yes) (on_board yes) (fields_autoplaced)
  (property "Reference" "#PWR0178" (id 0) (at 182.245 99.695 0) (effects (font (size 1.27 1.27)) hide))
  (property "Value" "GND" (id 1) (at 182.245 98.425 0) (effects (font (size 1.27 1.27)) hide))
  (property "Footprint" "" (id 2) (at 182.245 93.345 0) (effects (font (size 1.27 1.27)) hide))
  (property "Datasheet" "" (id 3) (at 182.245 93.345 0) (effects (font (size 1.27 1.27)) hide)) (pin "1"))

 (symbol (lib_id "Connector_Generic_MountingPin:Conn_01x02_MountingPin") (at 58.42 81.28 0) (mirror y) (unit 1) (in_bom yes) (on_board yes)
  (property "Reference" "J70" (id 0) (at 52.07 81.28 0))
  (property "Value" "DNP-Pico2" (id 1) (at 30.48 80.01 0))
  (property "Footprint" "Connector_Molex:Molex_PicoBlade_53398-0271_1x02-1MP_P1.25mm_Vertical" (id 2) (at 58.42 81.28 0) (effects (font (size 1.27 1.27)) hide))
  (property "Datasheet" "~" (id 3) (at 58.42 81.28 0) (effects (font (size 1.27 1.27)) hide))
  (property "Datasheet" "~" (id 4) (at 58.42 81.28 0) (effects (font (size 1.27 1.27)) hide))
  (property "Description" "Temperature Connector" (id 5) (at 58.42 81.28 0) (effects (font (size 1.27 1.27)) hide))
  (property "Footprint" "Connector_Molex:Molex_PicoBlade_53398-0271_1x02-1MP_P1.25mm_Vertical" (id 6) (at 58.42 81.28 0) (effects (font (size 1.27 1.27)) hide))
  (property "Reference" "J70" (id 7) (at 58.42 81.28 0) (effects (font (size 1.27 1.27)) hide))
  (property "Value" "Pico2" (id 8) (at 58.42 81.28 0) (effects (font (size 1.27 1.27)) hide))
  (property "Man." "Molex" (id 9) (at 58.42 81.28 0) (effects (font (size 1.27 1.27)) hide))
  (property "Man. Ref." "53398-0271" (id 10) (at 31.75 82.55 0)) (pin "1") (pin "2") (pin "MP")))
